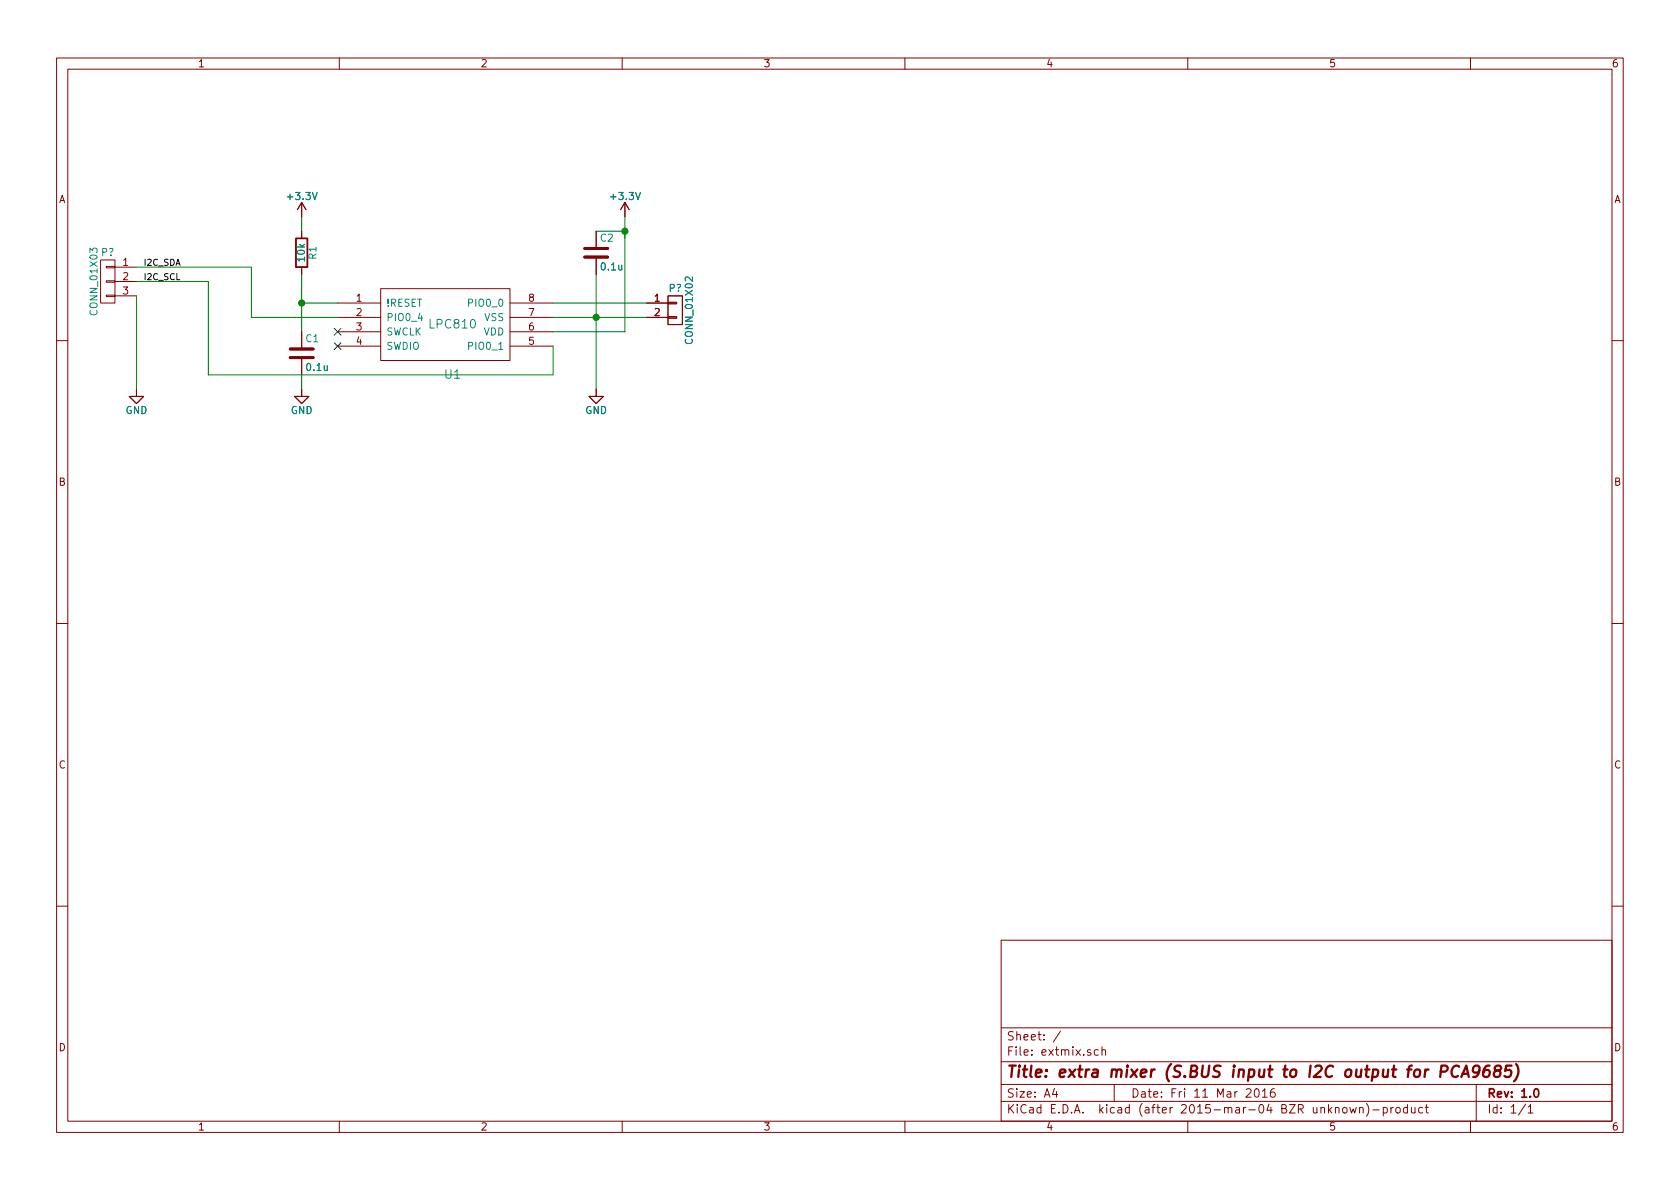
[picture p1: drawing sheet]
<svg xmlns="http://www.w3.org/2000/svg" width="297mm" height="210mm" viewBox="0 0 297 210" stroke-linecap="round" stroke-linejoin="round" font-family="sans-serif">
<g fill="none" stroke="#840000" stroke-width=".18">
<path d="M10 10.3h277v189.9h-277zM12 12.2h273v186.1h-273zM60 10.3v1.9M110 10.3v1.9M160 10.3v1.9M210 10.3v1.9M260 10.3v1.9M53.3 35.8v2.5M53.3 35.8l-.7 1.3M53.3 35.8l.8 1.3M110.5 35.8l-.8 1.3M110.5 35.8v2.5"/>
<path d="M110.5 35.8l.8 1.3M17.8 46h2.5v7.6h-2.5zM18.8 52.2h1.5v.2h-1.5zM18.8 49.7h1.5v.2h-1.5zM18.8 47.1h1.5v.3h-1.5zM20.3 47.2h3.8M20.3 49.8h3.8M20.3 52.3h3.8M53.3 40.9v1.3M53.3 47.2v1.3M53.3 58.7v2.8M59.7 53.6h7.6"/>
<path d="M59.7 56.1h7.6M59.7 58.7h7.6M67.3 51h22.9v12.7h-22.9zM90.2 53.6h7.6M90.2 56.1h7.6M90.2 58.7h7.6M105.4 40.9v2.8M105.4 45.7v2.8M114.3 53.6h3.8M114.3 56.1h3.8M118.1 56h1.5v.3h-1.5zM118.1 53.5h1.5v.2h-1.5z"/>
<path d="M118.1 52.3h2.5v5.1h-2.5zM10 60.2h2M24.1 68.8v1.3h1.3l-1.3 1.3-1.2-1.3h1.2M53.3 68.8v1.3h1.3l-1.3 1.3-1.2-1.3h1.2M53.3 63.5v2.8M59.7 61.2h7.6M90.2 61.2h7.6M105.4 68.8v1.3h1.3l-1.3 1.3-1.3-1.3h1.3M285 60.2h2M10 110.3h2M285 110.3h2M10 160.2h2"/>
<path d="M177 166.3h108v32h-108zM285 160.2h2M60 198.3v1.9M110 198.3v1.9M160 198.3v1.9M177 194.8h108M177 191.8h108M177 187.8h108M177 181.8h108M186.4 192.5l-.3 1h.9M186.8 193v1M187.5 182.3l-1.3 2"/>
<path d="M194.2 185.7l-.4-.1-.3 .3v.6l.3 .1 .4-.1M194.8 185.7l.2-.1 .4 .1 .1 .9M194.8 185.1v1.5M197 191.8v3M210 198.3v1.9M220.3 192.7l.3-.2h.3l.3 .5-.9 1h.9M221.9 192.7l.2-.2a.81 .81 0 0 1 .6 .6 .81 .81 0 0 1-.3 .8l-.1 .1a.79 .79 0 0 1-.4-1.3zM223.2 193l.4-.5v1.5M223.2 194h.9M225.3 192.5a.59 .59 0 0 0-.7 .7l.1 .7 .2 .1 .5-.1 .1-.5-.2-.2-.4-.1-.3 .3M237.5 196l.2-.2 .4 .2 .1 .5-.2 .2-.3 .1-.2-.1zM238.7 195.8l.3 1 .2-.7 .3 .7 .3-1"/>
<path d="M240.4 196l.2-.2 .4 .1v.9M240.4 195.8v1M241.6 195.1a1.71 1.71 0 0 1 0 2.3M242.7 196.3h1.2M244.6 195.9l.4-.1 .3 .3-.1 .6h-.6M244.6 195.8v1.5M245.9 195.8v1M246.4 195.8l-.5 .3M246.9 196l.2-.2 .4 .2 .1 .5-.2 .2-.3 .1-.2-.1zM248.8 195.9l-.4-.1-.3 .3 .1 .6 .2 .1 .4-.1M248.8 195.3v1.5M249.6 195.8v.9l.4 .1 .2-.1"/>
<path d="M250.2 195.8v1M251.5 195.9l-.4-.1-.3 .3 .1 .6 .2 .1 .4-.1M252 195.8h.6M252.2 195.3v1.3l.4 .2M260 198.3v1.9M261 191.8v6.5M269.7 195.2l-1.2 2M270.2 195.8l.4-.5v1.5M270.2 196.8h.8"/>
</g>
<path d="M271.3 192.7l.3-.2a.81 .81 0 0 1 .5 .6 .81 .81 0 0 1-.2 .8l-.2 .1a.79 .79 0 0 1-.4-1.3z" fill="none" stroke="#840000" stroke-width=".3"/>
<path d="M254.7 189.5h.8a.56 .56 0 0 0 .5-.5 .56 .56 0 0 0-.4-.6h-.7l-.3 2M258 188.6a.87 .87 0 0 0-1 0 .87 .87 0 0 0-.4 1 .69 .69 0 0 0 .4 .8 .69 .69 0 0 0 .8-.1M258.4 190.4l.9-2 .4 2M258.6 189.9h1M261.5 189.3l-.1 .2a.65 .65 0 0 1-.9 0v-.7a.66 .66 0 0 1 1-.3v.1a1.5 1.5 0 0 1-.6 1.8h-.4M263.4 188.4a.93 .93 0 0 0-1.1 .9v1l.3 .1 .5-.1a.82 .82 0 0 0 .2-.9l-.2-.2a.69 .69 0 0 0-.8 .4M264.6 189.3l-.3-.2a.46 .46 0 0 1 .4-.7l.6 .1 .1 .3-.1 .3-.3 .2a.65 .65 0 0 0-.8 .3 .65 .65 0 0 0 .1 .7l.5 .1a.68 .68 0 0 0 .4-1l-.2-.1M267.3 188.4h-1l-.2 1 .3-.2h.5l.3 .2a.82 .82 0 0 1-.2 .9l-.7 .1-.3-.1M268.1 188.2a2.31 2.31 0 0 1-.4 3" fill="none" stroke="#840000" stroke-width=".41"/>
<path d="M53.3 38.3v2.6M110.5 38.3v20.4h-12.7M24.1 47.2h20.3v8.9h15.3M24.1 49.8h12.7v16.5h61v-5.1M24.1 52.3v16.5M53.3 48.5v10.2M53.3 53.6h6.4M97.8 56.1h16.5M97.8 53.6h16.5M105.4 48.5v20.3M105.4 40.9h5.1M53.3 66.3v2.5" fill="none" stroke="#008400" stroke-width=".18"/>
<g fill="#008400" stroke="#008400" stroke-width=".25">
<circle cx="110.5" cy="40.9" r=".51"/>
<circle cx="105.4" cy="56.1" r=".51"/>
<circle cx="53.3" cy="53.6" r=".51"/>
</g>
<path d="M52.3 42.2h2.1v5h-2.1z" fill="none" stroke="#840000" stroke-width=".25"/>
<path d="M103.4 45.5h4M103.4 43.9h4M51.3 63.2h4.1M51.3 61.7h4.1" fill="none" stroke="#840000" stroke-width=".51"/>
<path d="M59.1 58.1l1.2 1.2M60.3 58.1l-1.2 1.2M59.1 60.6l1.2 1.2M60.3 60.6l-1.2 1.2" fill="none" stroke="#000084" stroke-width=".18"/>
<text font-size="2.8" fill="#840000" x="178" y="190.5">Title: extra mixer (S.BUS input to I2C output for PCA9685)</text>
<g font-size="2.1" fill="#008484">
<text x="76.1" y="58.1">LPC810</text>
<text x="78.7" y="67">U1</text>
</g>
<g font-size="2.1" fill="#840000">
<text x="178" y="184">Sheet: /</text>
<text x="178" y="186.7">File: extmix.sch</text>
<text x="178" y="196.9">KiCad E.D.A. kicad (after 2015-mar-04 BZR unknown)-product</text>
<text x="178" y="194.1">Size: A4</text>
<text x="200" y="194.1">Date: Fri 11 Mar 2016</text>
<text x="263" y="194.1">Rev: 1.0</text>
<text x="263" y="196.9">Id: 1/1</text>
</g>
<g font-size="1.8" fill="#840000">
<text x="35" y="11.9">1</text>
<text x="85" y="11.9">2</text>
<text x="135" y="11.9">3</text>
<text x="185" y="11.9">4</text>
<text x="235" y="11.9">5</text>
<text x="285" y="11.9">6</text>
<text x="10.4" y="35.9">A</text>
<text x="285.4" y="35.9">A</text>
<text x="21.7" y="47">1</text>
<text x="21.7" y="49.5">2</text>
<text x="21.7" y="52.1">3</text>
<text x="63" y="53.3">1</text>
<text x="93.5" y="53.3">8</text>
<text x="115.7" y="53.3">1</text>
<text x="63" y="55.9">2</text>
<text x="63" y="58.4">3</text>
<text x="93.5" y="58.4">6</text>
<text x="93.5" y="55.9">7</text>
<text x="115.7" y="55.9">2</text>
<text x="63" y="61">4</text>
<text x="93.5" y="61">5</text>
<text x="10.4" y="85.9">B</text>
<text x="285.4" y="85.9">B</text>
<text x="10.4" y="135.9">C</text>
<text x="285.4" y="135.9">C</text>
<text x="10.4" y="185.9">D</text>
<text x="285.4" y="185.9">D</text>
<text x="35" y="199.9">1</text>
<text x="85" y="199.9">2</text>
<text x="135" y="199.9">3</text>
<text x="185" y="199.9">4</text>
<text x="235" y="199.9">5</text>
<text x="285" y="199.9">6</text>
</g>
<g font-size="1.8" fill="#008484">
<text x="51" y="35.4">+3.3V</text>
<text x="108.2" y="35.4">+3.3V</text>
<text x="17.9" y="45.3">P?</text>
<text x="53.9" y="46.2" transform="rotate(-90 53.9 46.2)">10k</text>
<text x="55.9" y="45.8" transform="rotate(-90 55.9 45.8)">R1</text>
<text x="106.2" y="42.7">C2</text>
<text x="106.4" y="47.8">0.1u</text>
<text x="118.3" y="51.6">P?</text>
<text x="17.2" y="55.4" transform="rotate(-90 17.2 55.4)">CONN_01X03</text>
<text x="68.3" y="54.2">!RESET</text>
<text x="68.3" y="56.8">PIO0_4</text>
<text x="68.3" y="59.3">SWCLK</text>
<text x="83.2" y="54.2">PIO0_0</text>
<text x="85.4" y="59.3">VDD</text>
<text x="85.6" y="56.8">VSS</text>
<text x="54.1" y="60.5">C1</text>
<text x="54.3" y="65.6">0.1u</text>
<text x="68.3" y="61.8">SWDIO</text>
<text x="83.2" y="61.8">PIO0_1</text>
<text x="122.5" y="60.5" transform="rotate(-90 122.5 60.5)">CONN_01X02</text>
<text x="22.2" y="73.2">GND</text>
<text x="51.4" y="73.2">GND</text>
<text x="103.5" y="73.2">GND</text>
</g>
<g font-size="1.5">
<text x="25.4" y="47">I2C_SDA</text>
<text x="25.4" y="49.5">I2C_SCL</text>
</g>
</svg>
